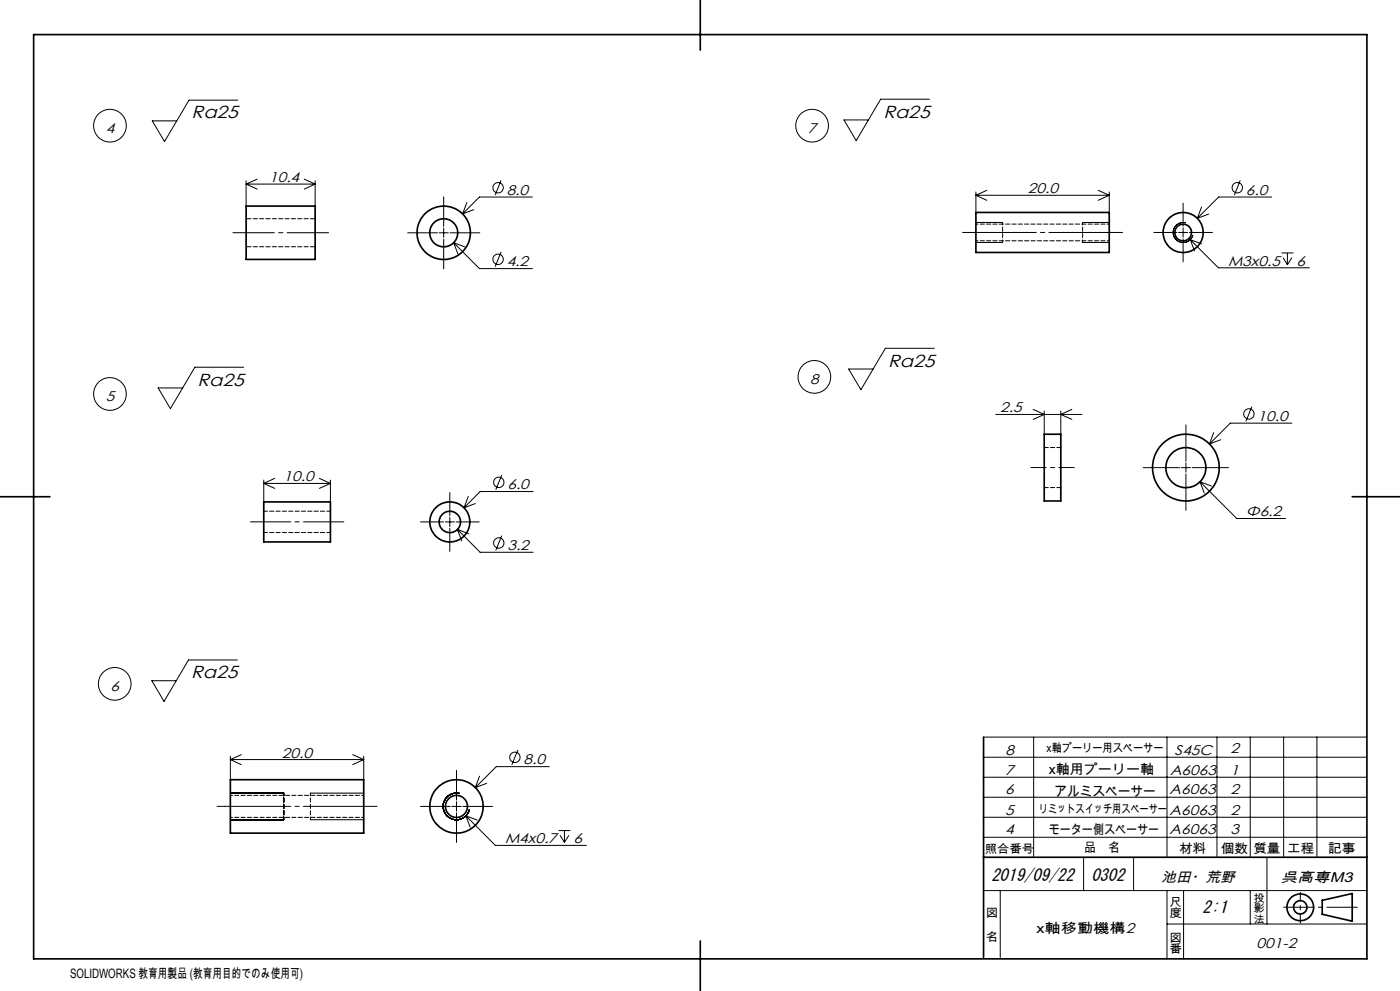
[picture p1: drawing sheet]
<svg xmlns="http://www.w3.org/2000/svg" width="420mm" height="297mm" viewBox="0 0 420 297" stroke-linecap="round" stroke-linejoin="round" font-family="sans-serif">
<g fill="none" stroke="#000" stroke-width=".3">
<path d="M71.3 30h-14.6l-7.3 12.4-3.7-6.2h7.3M278.8 29.7h-14.6l-7.3 12.5-3.7-6.3h7.3M73.8 54.2v7.6M73.8 55.2h20.7M73.8 55.2l3.4 1.5M77.2 53.7l-3.4 1.5M91.3 53.7l3.2 1.5M94.5 54.2v7.6M94.5 55.2l-3.2 1.5M133.1 59v8.9M150.3 54l-1.7 4.5M159.7 59.1h-15.9l-5 5"/>
<path d="M292.8 57.5v6.2M292.8 58.5h40M292.8 58.5l3.3 1.5M296.1 57l-3.3 1.5M329.5 57l3.3 1.5M332.8 57.5v6.2M332.8 58.5l-3.3 1.5M372.1 54l-1.8 4.5M381.5 59.1h-15.9l-6.4 6.3M122.3 69.8h8.9M131.7 69.8h2.8M133.1 68.4v2.8"/>
<path d="M133.1 71.7v8.9M135 69.8h8.9M136.1 72.7l7.7 7.8h15.9M136.1 72.7l1.3 3.4M136.1 72.7l3.4 1.3M140.1 60.7l-1.3 3.4M142.2 62.8l-3.4 1.3M150.3 75.5l-1.7 4.4M292.8 66.7h8M292.8 72.7h8M324.8 66.7h8M324.8 72.7h8"/>
<path d="M346.1 69.7h7M353.6 69.7h2.7M354.9 60.9v6.9M354.9 68.3v2.8M354.9 71.6v6.9M355.7 66.8a3 3 0 0 0-3.7 2.1 3 3 0 0 0 2.2 3.7 3 3 0 0 0 3.7-2.2M356.8 69.7h6.9M357.1 71.8l8.4 8.5h27.4M357.1 71.8l1.3 3.4M357.1 71.8l3.4 1.3M360.5 62.1l-1.3 3.3M362.6 64.2l-3.4 1.2"/>
<path d="M384.5 75.8h3.5M384.9 77.2l1.3 2.2M386.2 75.8v3.6M387.6 77.2l-1.4 2.2M73.1 110.1h-14.6l-7.4 12.4-3.7-6.2h7.4M280.3 104.4h-14.7l-7.3 12.4-3.7-6.2h7.3M298.7 124.2h25.9M310 122.7l3.3 1.5-3.3 1.5M313.3 123.2v6.9M318.2 123.2v6.9M321.6 122.7l-3.4 1.5 3.4 1.5M355.8 127.3v11"/>
<path d="M355.8 138.7v2.8M364.1 129.7l-1.3 3.4M366.2 131.8l-3.4 1.3M375.6 121.8l-1.8 4.5M387.6 126.8h-18.5l-6.3 6.3M79.1 143.9v6.5M79.1 144.9h20M79.1 144.9l3.3 1.5M82.4 143.4l-3.3 1.5M95.8 143.4l3.3 1.5M99.1 143.9v6.5M99.1 144.9l-3.3 1.5"/>
<path d="M126.2 156.4h6.9M133.6 156.4h2.7M134.9 147.6v6.9M134.9 155v2.8M134.9 158.3v6.9M136.8 156.4h7M137.2 158.7l6.8 6.8h15.9M137.2 158.7l1.3 3.4M137.2 158.7l3.4 1.2M140.5 148.8l-1.3 3.4M142.6 150.9l-3.4 1.3M150.5 142.3l-1.8 4.5"/>
<path d="M159.9 147.3h-15.9l-4.8 4.9M343 140.2h10.9M354.4 140.2h2.8M355.8 142.1v10.9M357.7 140.2h10.8M360 144.4l11 11h14.7M360 144.4l1.3 3.4M360 144.4l3.4 1.3M150.5 160.5l-1.8 4.5M71.2 197.8h-14.6l-7.4 12.4-3.7-6.2h7.4M69.1 237.7h16M69.1 226.7v7"/>
<path d="M69.1 227.6h40M69.1 227.6l3.3 1.6M72.4 226.2l-3.3 1.4M93.1 237.7h16M105.8 226.2l3.3 1.4M109.1 226.7v7M109.1 227.6l-3.3 1.6M136.9 230.9v8.9M138 237.8a4 4 0 0 0-4.9 2.8 4 4 0 0 0 2.8 4.9 4 4 0 0 0 4.9-2.8M143.9 232.6l-1.3 3.4M146 234.8l-3.4 1.2M155.4 224.8l-1.8 4.4"/>
<path d="M164.8 229.8h-15.9l-6.3 6.2M295.1 238.9h115M295.1 232.9h115M295.1 226.9h115M295.1 220.9h115M310.1 220.9v36M350.1 220.9v36M365.1 220.9v36M375.1 220.9v36M385.1 220.9v36M395.1 220.9v36M69.1 245.7h16"/>
<path d="M93.1 245.7h16M126.2 241.7h8.8M135.5 241.7h2.9M136.9 240.3v2.8M136.9 243.6v8.9M138.9 241.7h8.8M139.8 244.5l8.8 8.9h27.3M139.8 244.5l1.2 3.4M139.8 244.5l3.4 1.3M167.6 248.9h3.5M168 250.3l1.3 2.1M169.3 248.9v3.5"/>
<path d="M170.7 250.3l-1.4 2.1M295.1 250.9h115M295.1 244.9h115M325.1 256.9v10M340.1 256.9v10M380.1 256.9v20M295.1 266.9h115M300.1 266.9v20M350.1 276.9h60M350.1 266.9v20.4M355.1 266.9v20.5M375.1 266.9v10"/>
<circle cx="33" cy="37.7" r="4.9"/>
<circle cx="243.6" cy="37.7" r="4.9"/>
<circle cx="149.4" cy="56.3" r="1.56"/>
<circle cx="371.2" cy="56.3" r="1.55"/>
<circle cx="149.4" cy="77.7" r="1.55"/>
<circle cx="33" cy="118.1" r="4.9"/>
<circle cx="244.3" cy="112.9" r="4.9"/>
<circle cx="374.7" cy="124.1" r="1.55"/>
<circle cx="149.6" cy="144.6" r="1.55"/>
<circle cx="149.6" cy="162.7" r="1.55"/>
<circle cx="34.4" cy="204.9" r="4.9"/>
<circle cx="154.5" cy="227" r="1.55"/>
</g>
<g fill="none" stroke="#000" stroke-width=".5">
<path d="M10.1 10.4h400v277h-400zM210.1 0v15M73.8 61.8h20.7v15.9h-20.7zM292.8 63.7h40v12h-40zM313.3 130.1h4.9v20h-4.9zM0 148.9h15M79.1 150.4h20v12h-20zM405.7 148.9h14.3M69.1 233.7h40v16h-40zM295.1 220.9v66M295.1 256.9h115M396.7 269.8l9-2v8.3l-9-2.1z"/>
<path d="M210.1 282v15"/>
<circle cx="133.1" cy="69.8" r="4.2"/>
<circle cx="133.1" cy="69.8" r="8"/>
<circle cx="354.9" cy="69.7" r="2.5"/>
<circle cx="354.9" cy="69.7" r="6"/>
<circle cx="134.9" cy="156.4" r="3.2"/>
<circle cx="135" cy="156.4" r="6"/>
<circle cx="355.8" cy="140.1" r="10"/>
<circle cx="355.8" cy="140.2" r="6"/>
<circle cx="136.9" cy="241.7" r="3.3"/>
<circle cx="137" cy="241.7" r="8"/>
<circle cx="390.1" cy="271.9" r="4"/>
<circle cx="390.1" cy="271.9" r="2"/>
</g>
<path d="M98.6 69.7h-28.7" fill="none" stroke="#000" stroke-width=".3" stroke-dasharray="30.5 1.3 1.3 1.3" stroke-dashoffset="18"/>
<path d="M75.1 156.4h28" fill="none" stroke="#000" stroke-width=".3" stroke-dasharray="30.5 1.3 1.3 1.3" stroke-dashoffset="18.4"/>
<path d="M288.8 69.7h48M113.1 241.7h-48" fill="none" stroke="#000" stroke-width=".3" stroke-dasharray="30.5 1.3 1.3 1.3" stroke-dashoffset="8.4"/>
<path d="M309.3 140.1h13" fill="none" stroke="#000" stroke-width=".3" stroke-dasharray="30.5 1.3 1.3 1.3" stroke-dashoffset="25.9"/>
<path d="M390.1 276.7v-9.3" fill="none" stroke="#000" stroke-width=".3" stroke-dasharray="30.5 1.3 1.3 1.3" stroke-dashoffset="27.8"/>
<path d="M385.1 271.9h22.1" fill="none" stroke="#000" stroke-width=".3" stroke-dasharray="30.5 1.3 1.3 1.3" stroke-dashoffset="21.3"/>
<path d="M93.1 237.7v8M85.1 245.7v-8" fill="none" stroke="#000" stroke-width=".3" stroke-dasharray="1.3 .6" stroke-dashoffset=".4"/>
<path d="M300.8 72.7v-6M324.8 66.7v6" fill="none" stroke="#000" stroke-width=".3" stroke-dasharray="1.3 .6" stroke-dashoffset=".5"/>
<path d="M73.9 73.9h20.7M94.6 65.5h-20.7" fill="none" stroke="#000" stroke-width=".3" stroke-dasharray="1.3 .6" stroke-dashoffset="-.2"/>
<path d="M79.1 159.6h20M99.1 153.2h-20" fill="none" stroke="#000" stroke-width=".3" stroke-dasharray="1.3 .6" stroke-dashoffset=".2"/>
<path d="M292.8 72.2h40M332.8 67.2h-40M109.1 238.4h-40M69.1 245h40" fill="none" stroke="#000" stroke-width=".3" stroke-dasharray="1.3 .6" stroke-dashoffset=".6"/>
<path d="M318.3 134.1h-5M313.3 146.1h5" fill="none" stroke="#000" stroke-width=".3" stroke-dasharray="1.3 .6"/>
<g font-size="5.2">
<text x="57.5" y="35.5">Ra25</text>
<text x="265" y="35.2">Ra25</text>
<text x="266.4" y="109.9">Ra25</text>
<text x="59.3" y="115.5">Ra25</text>
<text x="57.4" y="203.3">Ra25</text>
</g>
<g font-size="5.1">
<text x="297.4" y="263.9">2019/09/22</text>
<text x="327.4" y="263.9">0302</text>
<text x="360.8" y="273.5">2:1</text>
</g>
<g font-size="4.2">
<text x="31.7" y="39.7">4</text>
<text x="242.4" y="39.7">7</text>
<text x="80.7" y="54.6">10.4</text>
<text x="152" y="58.4">8.0</text>
<text x="308.4" y="57.9">20.0</text>
<text x="373.8" y="58.4">6.0</text>
<text x="152" y="79.8">4.2</text>
<text x="368.4" y="79.6">M3x0.5</text>
<text x="389" y="79.6">6</text>
<text x="243" y="115">8</text>
<text x="31.7" y="120.1">5</text>
<text x="300" y="123.6">2.5</text>
<text x="377.3" y="126.2">10.0</text>
<text x="85.1" y="144.3">10.0</text>
<text x="152.2" y="146.7">6.0</text>
<text x="373.9" y="154.8">Φ6.2</text>
<text x="152.2" y="164.9">3.2</text>
<text x="33.1" y="207">6</text>
<text x="84.6" y="227.1">20.0</text>
<text x="301.7" y="226.3">8</text>
<text x="352.4" y="226.3">S45C</text>
<text x="369.1" y="225.6">2</text>
<text x="157.1" y="229.1">8.0</text>
<text x="301.6" y="232.2">7</text>
<text x="351" y="232.2">A6063</text>
<text x="369.1" y="232.2">1</text>
<text x="301.6" y="237.9">6</text>
<text x="350.9" y="237.9">A6063</text>
<text x="369.1" y="237.9">2</text>
<text x="301.6" y="244.1">5</text>
<text x="350.9" y="244.1">A6063</text>
<text x="369.1" y="244.1">2</text>
<text x="301.6" y="249.9">4</text>
<text x="350.9" y="249.9">A6063</text>
<text x="369.1" y="249.9">3</text>
<text x="151.5" y="252.7">M4x0.7</text>
<text x="172.1" y="252.7">6</text>
<text x="348.4" y="264.4">池田・荒野</text>
<text x="384.2" y="264.4">呉高専M3</text>
<text x="377" y="284.1">001-2</text>
</g>
<g font-size="4.1">
<text x="314.7" y="232">x軸用プーリー軸</text>
<text x="316.3" y="238.5">アルミスペーサー</text>
<text x="310.9" y="279.7">x軸移動機構2</text>
</g>
<g font-size="3.9">
<text x="314.7" y="249.8">モーター側スペーサー</text>
<text x="325.2" y="255.5">品　名</text>
<text x="353.7" y="255.6">材料</text>
<text x="366.2" y="255.6">個数</text>
<text x="376" y="255.6">質量</text>
<text x="386.1" y="255.6">工程</text>
<text x="398.4" y="255.6">記事</text>
<text x="21" y="293">SOLIDWORKS 教育用製品 (教育用目的でのみ使用可)</text>
</g>
<g font-size="3.5">
<text x="314" y="225.4">x軸プーリー用スペーサー</text>
<text x="311.7" y="243.8">リミットスイッチ用スペーサー</text>
<text x="295.4" y="255.6">照合番号</text>
<text x="295.8" y="274.9">図</text>
<text x="350.8" y="271.4">尺</text>
<text x="350.8" y="274.9">度</text>
<text x="295.8" y="282">名</text>
<text x="350.8" y="282.2">図</text>
<text x="350.8" y="285.8">番</text>
</g>
<g font-size="3.2">
<text x="376" y="270.2">投</text>
<text x="376" y="273.4">影</text>
<text x="376" y="276.5">法</text>
</g>
</svg>
